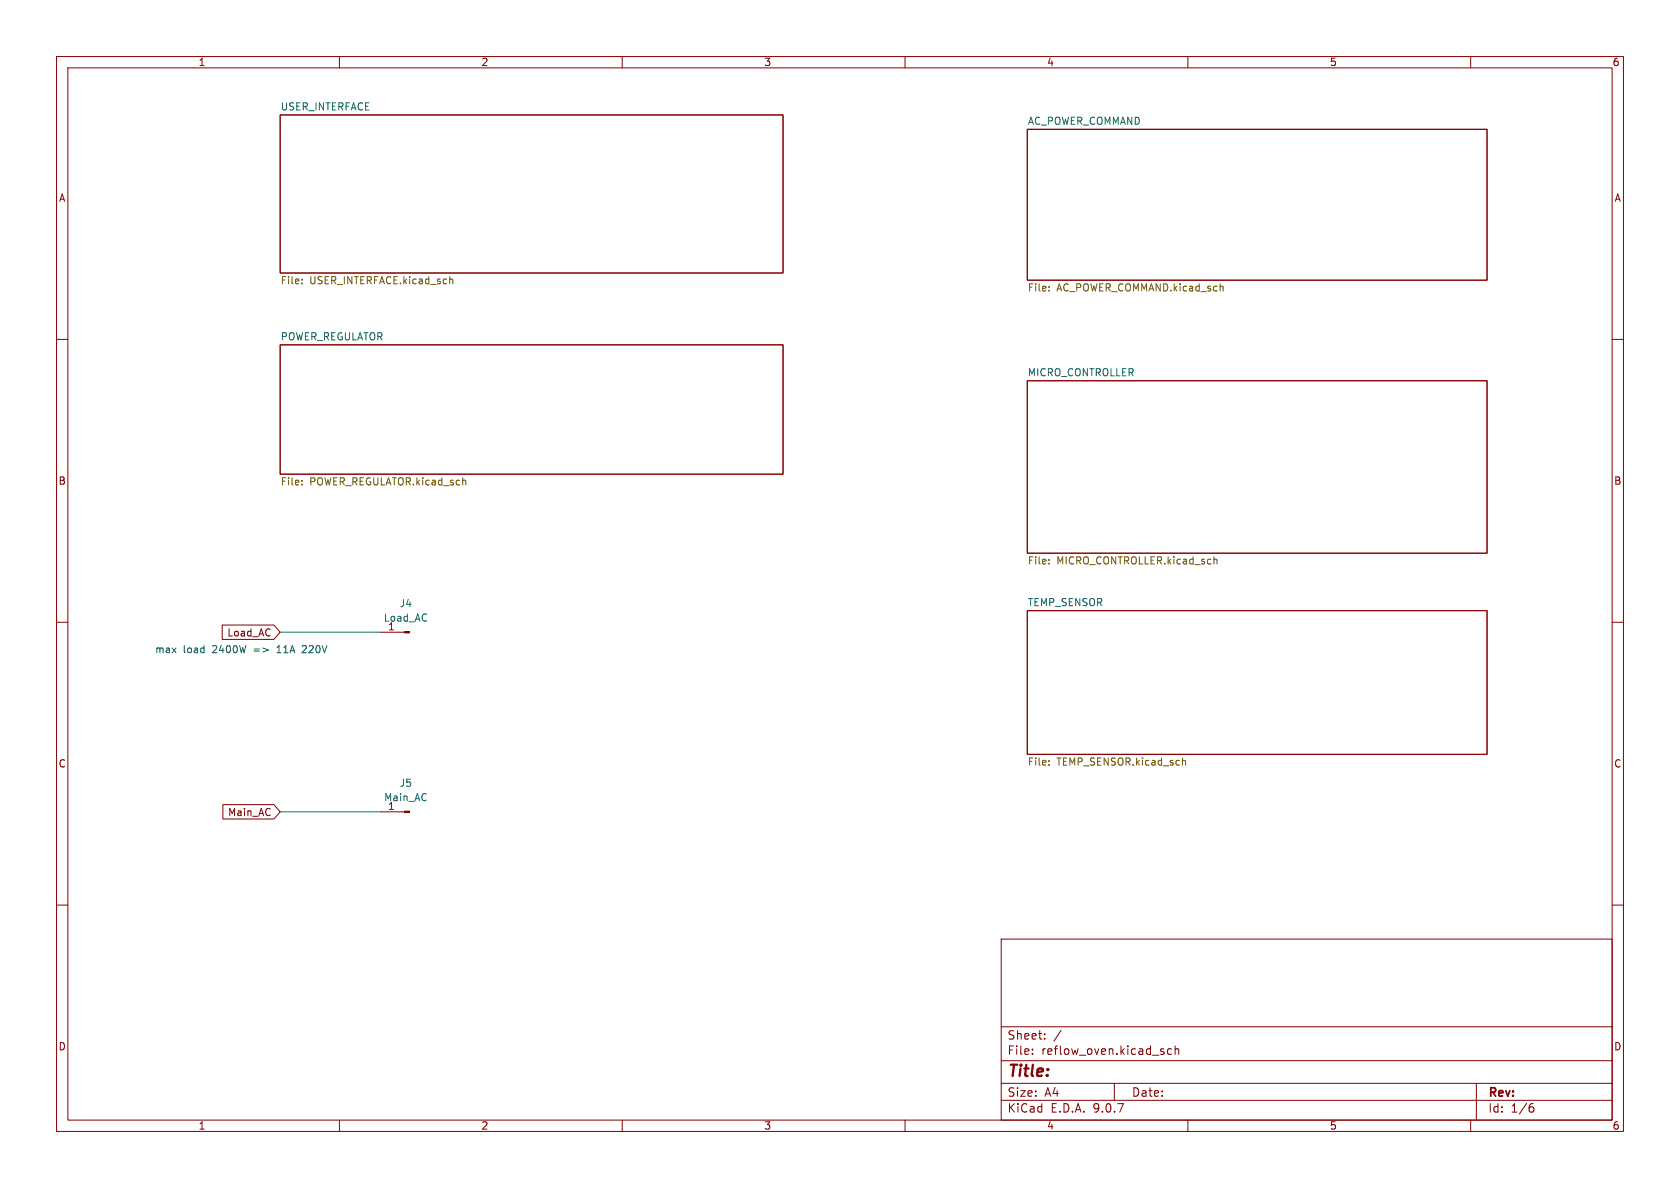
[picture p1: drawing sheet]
<svg xmlns="http://www.w3.org/2000/svg" width="297mm" height="210mm" viewBox="0 0 297 210" stroke-linecap="round" stroke-linejoin="round" font-family="sans-serif">
<g fill="none" stroke="#840000" stroke-width=".18">
<path d="M10 10h277v190h-277zM12 12h273v186h-273zM60 10v2M110 10v2M160 10v2M210 10v2M260 10v2M49.5 20.3h88.9v28h-88.9zM181.6 22.9h81.3v26.6h-81.3zM10 60h2M49.5 61h88.9v22.8h-88.9zM181.6 67.3h81.3v30.5h-81.3z"/>
<path d="M285 60h2M10 110h2M39.3 110.5h9.1l1.1 1.3-1.1 1.2h-9.1zM67.3 111.8h4.2M181.6 108h81.3v25.4h-81.3zM285 110h2M39.4 142.2h9l1.1 1.3-1.1 1.3h-9zM67.3 143.5h4.2M10 160h2M177 166h108v32h-108zM285 160h2M60 198v2"/>
<path d="M110 198v2M160 198v2M177 194.5h108M177 191.5h108M177 187.5h108M177 181.5h108M182.5 186.3v.1M182.5 185.5v.1M184.7 183.6v.1M184.7 182.8v.1M187.6 182.1l-1.3 2M197 191.5v3"/>
<path d="M205.7 186v.3M207.1 185.5l-.4-.1-.3 .3v.4l.1 .2h.6M207.7 185.5l.3-.1 .3 .1 .1 .9M207.7 184.9v1.5M210 198v2M260 198v2M261 191.5v6.5M270.6 195.7h.4l.2 .3-.1 .5-.5 .1M271 195.1l-.4 .1"/>
</g>
<g fill="none" stroke="#725600" stroke-width=".18">
<path d="M53.4 49.4v.1M53.4 50v.2M79.5 49.4l.2-.1 .3 .1v.8M185.5 51.3v.1M185.5 50.7v.1M216.1 50.6l.1 .2v.6M53.4 85.6v.1M53.4 84.9v.2M82.2 84.9l.1 .2v.6M185.5 98.9v.1M185.5 99.6v.1M214.6 99l.2-.1h.3l.1 .8"/>
<path d="M185.5 134.5v.1M185.5 135.1v.2M209 134.5l.2-.1 .3 .1 .1 .8"/>
</g>
<g fill="#840000" stroke="#840000" stroke-width=".18">
<path d="M71.5 143.4h.9v.2h-.9z"/>
<path d="M71.5 111.6h.9v.3h-.9z"/>
</g>
<path d="M49.5 111.8h17.8M49.5 143.5h17.8" fill="none" stroke="#009600" stroke-width=".18"/>
<path d="M49 115.4h.7M49.1 114.4l-.1 .1M53.6 114.1l-.2 .1M54.1 114.7l-.7 .7h.8" fill="none" stroke="#0000c2" stroke-width=".18"/>
<text font-size="2.8" fill="#840000" x="178" y="190.9">Title:</text>
<g font-size="2.1" fill="#840000">
<text x="178" y="184">Sheet:</text>
<text x="178" y="186.7">File:</text>
<text x="184.1" y="186.7">reflow_oven.kicad_sch</text>
<text x="178" y="196.9">KiCad</text>
<text x="178" y="194.1">Size:</text>
<text x="184.7" y="194.1">A4</text>
<text x="185.7" y="196.9">E.D.A.</text>
<text x="193.3" y="196.9">9.0.7</text>
<text x="200" y="194.1">Date:</text>
<text x="263" y="194.3">Rev:</text>
<text x="263" y="196.9">Id:</text>
<text x="267.1" y="196.9">1/6</text>
</g>
<g font-size="1.8" fill="#840000">
<text x="35" y="11.9">1</text>
<text x="85" y="11.9">2</text>
<text x="135" y="11.9">3</text>
<text x="185" y="11.9">4</text>
<text x="235" y="11.9">5</text>
<text x="285" y="11.9">6</text>
<text x="10.3" y="35.9">A</text>
<text x="285.3" y="35.9">A</text>
<text x="10.3" y="85.9">B</text>
<text x="285.3" y="85.9">B</text>
<text x="40.1" y="112.7">Load_AC</text>
<text x="10.3" y="135.9">C</text>
<text x="285.3" y="135.9">C</text>
<text x="40.2" y="144.5">Main_AC</text>
<text x="10.3" y="185.9">D</text>
<text x="285.3" y="185.9">D</text>
<text x="35" y="199.9">1</text>
<text x="85" y="199.9">2</text>
<text x="135" y="199.9">3</text>
<text x="185" y="199.9">4</text>
<text x="235" y="199.9">5</text>
<text x="285" y="199.9">6</text>
</g>
<g font-size="1.8" fill="#006464">
<text x="49.5" y="19.6">USER_INTERFACE</text>
<text x="181.6" y="22.1">AC_POWER_COMMAND</text>
<text x="49.5" y="60.2">POWER_REGULATOR</text>
<text x="181.6" y="66.6">MICRO_CONTROLLER</text>
<text x="70.6" y="107.5">J4</text>
<text x="181.6" y="107.2">TEMP_SENSOR</text>
<text x="67.8" y="110.1">Load_AC</text>
<text x="68.5" y="111.5">1</text>
<text x="67.8" y="141.8">Main_AC</text>
<text x="70.6" y="139.3">J5</text>
</g>
<g font-size="1.8" fill="#725600">
<text x="49.5" y="50.6">File:</text>
<text x="54.8" y="50.6">USER_INTERFACE.kicad_sch</text>
<text x="181.6" y="51.8">File:</text>
<text x="186.8" y="51.8">AC_POWER_COMMAND.kicad_sch</text>
<text x="49.5" y="86.1">File:</text>
<text x="54.8" y="86.1">POWER_REGULATOR.kicad_sch</text>
<text x="181.6" y="100.1">File:</text>
<text x="186.8" y="100.1">MICRO_CONTROLLER.kicad_sch</text>
<text x="181.6" y="135.7">File:</text>
<text x="186.8" y="135.7">TEMP_SENSOR.kicad_sch</text>
</g>
<g font-size="1.8" fill="#0000c2">
<text x="27.3" y="115.7">max</text>
<text x="32.4" y="115.7">load</text>
<text x="37.7" y="115.7">2400W</text>
<text x="45.1" y="115.7">=&gt;</text>
<text x="49.4" y="115.7">11A</text>
<text x="54.1" y="115.7">220V</text>
</g>
<text font-size="1.8" fill="#a90000" x="68.5" y="143.3">1</text>
</svg>
